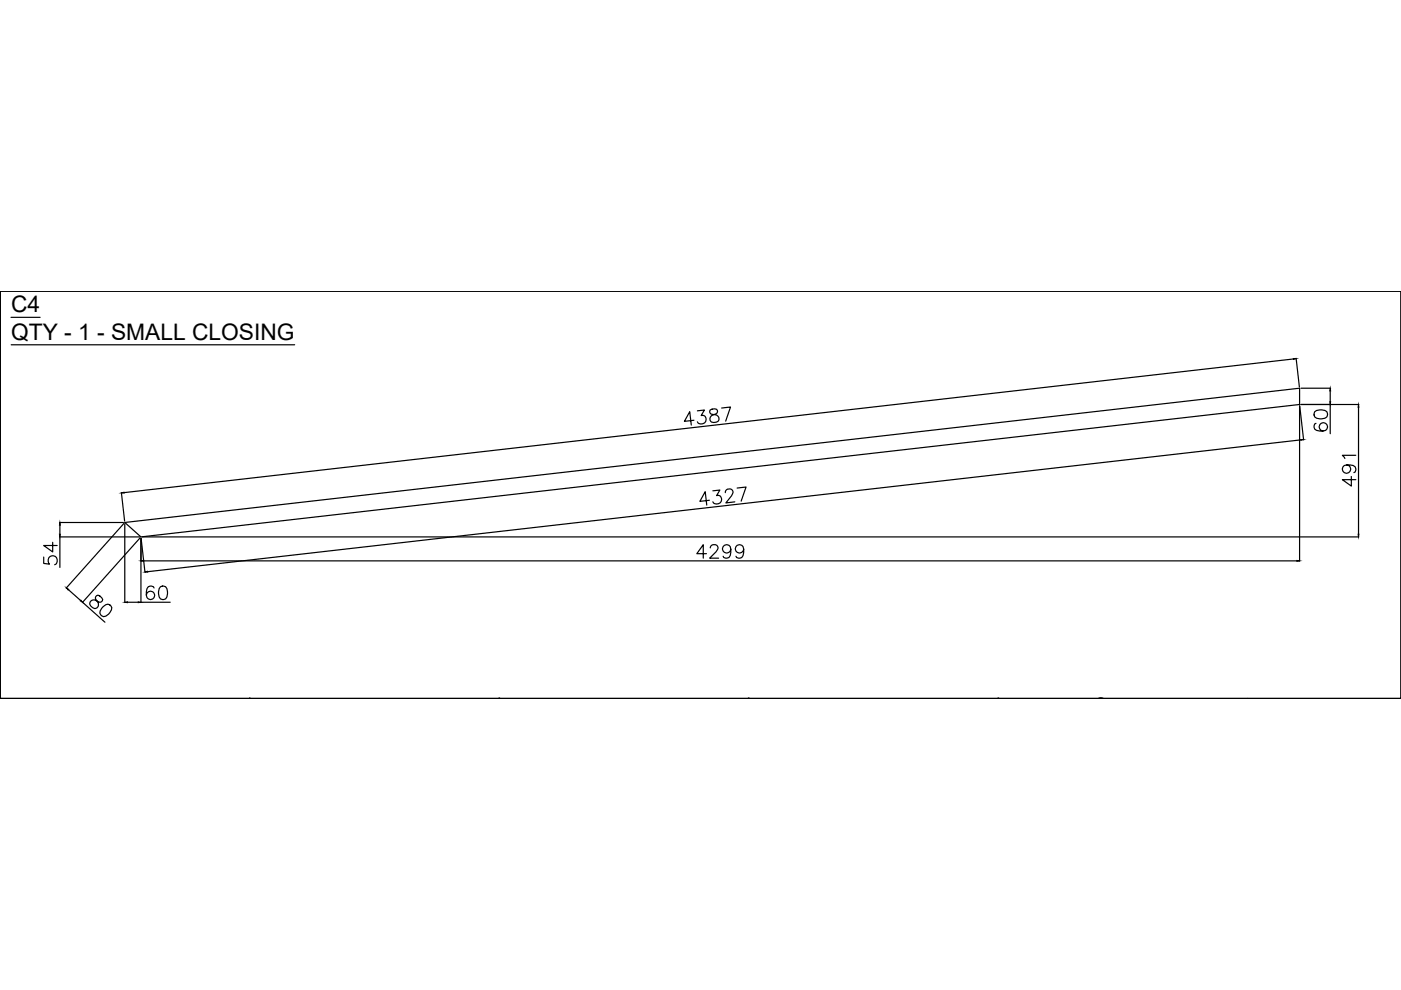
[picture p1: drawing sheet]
<svg xmlns="http://www.w3.org/2000/svg" width="297mm" height="210mm" viewBox="0 0 297 210" stroke-linecap="round" stroke-linejoin="round" font-family="sans-serif">
<!-- layer: 0 -->
<g fill="none" stroke="#000" stroke-width=".25">
<path d="M.1 61.7h296.9v86.4h-296.9zM.1 61.7v86.4h296.9M.1 61.7h296.9M2.3 67.3h6.2M2.4 73.1h60.1M274.2 76.1l-247.9 28.4M274.8 76l.7 6M297 61.7h.1M297 61.7v86.4M147.1 89.1l-2 .2 1.1-2 .4 2.8M147.9 87.1l1.4-.2-.6 1.2a.92 .92 0 0 1 1.1 1 .92 .92 0 0 1-1.2 .8l-.4-.1-.3-.4M150.6 86.9a.58 .58 0 0 0 .4 .9 1.18 1.18 0 0 1 1.4 1.1 .99 .99 0 0 1-1 .7 .99 .99 0 0 1-.9-.9 1.31 1.31 0 0 1 1.3-1 .57 .57 0 0 0 .1-.9l-.4-.1z"/>
<path d="M153 86.5l1.9-.2-1 3M275.5 86v33M275.6 86l.8 7.3M275.8 93.3l-244.5 27.9M275.8 82.3h6.3M275.8 85.8h12.3M278.7 87.3a2.23 2.23 0 0 1 2.6 0 .93 .93 0 0 1-.4 1.4 2.35 2.35 0 0 1-2.2-.3l-.1-.4zM279 89.8a.83 .83 0 0 0-.3 1.2 2.19 2.19 0 0 0 2.6 0 .89 .89 0 0 0-.4-1.3 .89 .89 0 0 0-1.2 .6 .89 .89 0 0 0 .8 1.1M282 82.9v2.3M282 85.8v6.2M285.6 98.6a.89 .89 0 0 1 .7 1.2 .89 .89 0 0 1-1.4 .3 .89 .89 0 0 1 .1-1.4 2.65 2.65 0 0 1 2.3 .3 .84 .84 0 0 1-.3 1.2M287.5 96.5h-2.9l.5 .7"/>
<path d="M288 86.3v27M9.3 118.1v1.4l1.2 .1a1.01 1.01 0 0 1 0-1.5 1.01 1.01 0 0 1 1.5 .2 1.01 1.01 0 0 1-.4 1.4M11.2 115v2l-1.9-1.3h2.8M12.6 113.8h17M12.6 110.8h13.6M12.7 111.4v1.9M12.7 113.8v6.5M25.7 104.4l.7 6.1M26.3 111l-12.3 13.7M26.5 110.8l249-28.5v3.5l-245.6 28zM26.5 111.1v16.7M29.7 114l-12.2 13.8"/>
<path d="M30.2 113.8h257.9M30.5 118.9h244.5M149.8 117.4h-2.1l1.4-1.9v2.8M150.4 106.1l-2 .2 1.1-2.1 .3 2.9M150.6 116.2l.1-.4a.93 .93 0 0 1 1.3-.2 .66 .66 0 0 1 .1 1l-1.6 1.7h1.9M151.1 104.1l1.5-.2-.7 1.2a.92 .92 0 0 1 1.1 .9 .92 .92 0 0 1-1.1 .9l-.4-.1-.4-.4M153.8 104.5l.2-.6 .8-.2a.7 .7 0 0 1 .5 1l-1.4 1.9 1.9-.2M154.9 116.4a.89 .89 0 0 1-1.2 .8 .89 .89 0 0 1-.3-1.4 .89 .89 0 0 1 1.4 .1 2.65 2.65 0 0 1-.3 2.3 .84 .84 0 0 1-1.2-.3M156.3 103.5l1.9-.2-1.1 3M157.7 116.4a.89 .89 0 0 1-1.2 .8 .89 .89 0 0 1-.4-1.4 .89 .89 0 0 1 1.4 .1 2.56 2.56 0 0 1-.2 2.3 .84 .84 0 0 1-1.3-.3M286.5 101v2.1l-1.9-1.4h2.9M14.5 125l2.6 2.3"/>
<path d="M17.5 127.7l4.7 4.2M19.4 127.3a1.31 1.31 0 0 1 1.5 .3 .58 .58 0 0 0 .9-.5 1.07 1.07 0 0 0-1.3-.8l-.2 .2a1.56 1.56 0 0 0 .6 1.4 .79 .79 0 0 1-.3 .9 .79 .79 0 0 1-.9 .1l-.5-.4a.75 .75 0 0 1 .2-1.2zM21.9 128.6l.5-.4a.87 .87 0 0 1 1 .1 .87 .87 0 0 1 .2 1 2.3 2.3 0 0 1-1.6 1.5 .93 .93 0 0 1-.8-1.3zM27 127.7h2.3M29.9 127.7h6.2M30.7 121.4l-.8-7.3v13.7M32.7 124.7a.82 .82 0 0 0-.8-.5 .82 .82 0 0 0-.7 .6 2.04 2.04 0 0 0 .2 2.2 .89 .89 0 0 0 1.3-.4 .89 .89 0 0 0-.6-1.2 .89 .89 0 0 0-1.1 .8M34 124.4a.93 .93 0 0 1 1.4 .4 2.43 2.43 0 0 1-.3 2.2 .93 .93 0 0 1-1.4-.4 2.32 2.32 0 0 1 .3-2.2zM232.9 148.1l.5-.2 .5 .2M297 148.1h.1"/>
</g>
<g fill="#000" stroke="#000" stroke-width=".21">
<path d="M274.2 76h.6l-.5 .2zM275.8 93.2h.6l-.6 .2zM282 82.3l.1 .6h-.2zM281.9 85.2h.2l-.1 .6zM288 85.8l.1 .5h-.2zM12.7 110.8l.1 .6h-.2zM12.6 113.3h.2l-.1 .5zM25.7 104.5l.6-.1v.1zM29.9 118.9l.6-.1v.2zM275 118.8l.5 .1-.5 .1zM287.9 113.3h.2l-.1 .5zM14.1 124.6l.5 .4-.2 .1z"/>
<path d="M17.2 127.3l.3 .4-.5-.3zM26.5 127.7l.5-.1v.2zM29.3 127.6l.6 .1-.6 .1zM30.7 121.3l.6-.2v.2z"/>
<circle cx=".1" cy="148.1" r=".1"/>
<circle cx="53" cy="148.1" r=".11"/>
<circle cx="105.8" cy="148.1" r=".11"/>
<circle cx="158.7" cy="148.1" r=".11"/>
<circle cx="211.6" cy="148.1" r=".11"/>
</g>
<g font-size="4.8">
<text x="2.3" y="66.3">C4</text>
<text x="2.4" y="72.1">QTY - 1 - SMALL CLOSING</text>
<text x=".2" y="151.8">SP10</text>
<text x="33.2" y="152.4">QTY - 1 SP11</text>
<text x="86.1" y="152.4">QTY - 1 SP12</text>
<text x="139" y="152.4">QTY - 1 SP13</text>
<text x="191.9" y="152.4">QTY - 1 SP14</text>
<text x="266.3" y="151.8">SP15</text>
</g>
</svg>
